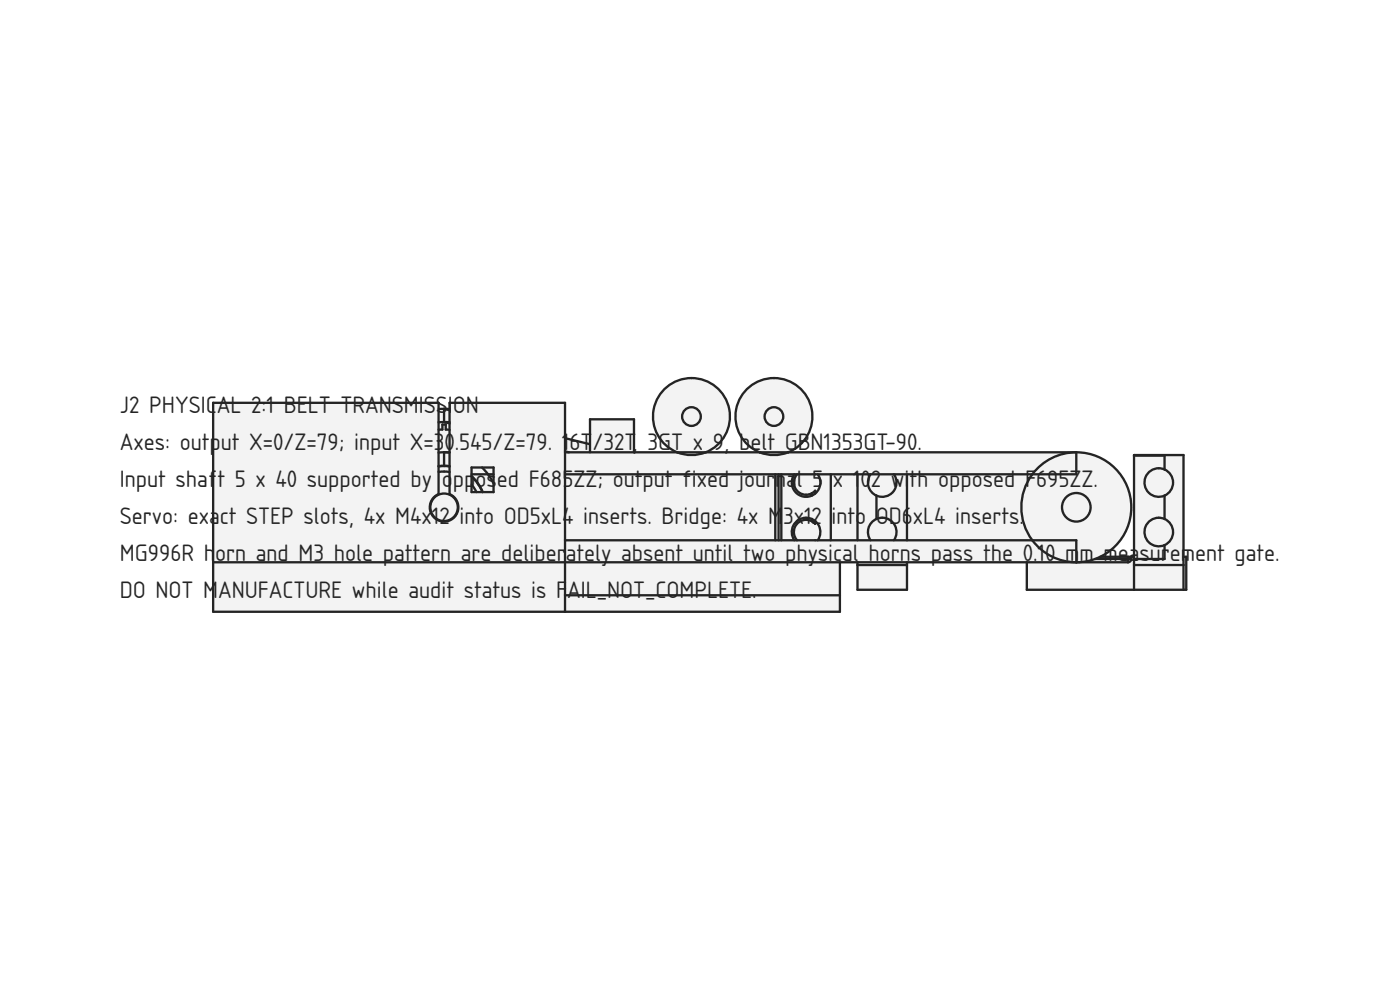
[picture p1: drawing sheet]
<svg xmlns="http://www.w3.org/2000/svg" width="420mm" height="297mm" viewBox="0 0 420 297" stroke-linecap="round" stroke-linejoin="round" font-family="sans-serif">
<g fill="#f1f3f5">
<path d="M169.6 135.4l1.1 .3h-1.1z"/>
<path d="M64 120.9h67.6v1.8h3.3v-1.8h34.7v10.6l7.5 1.8v-7.5h13.2v9.9h12.9a11.5 11.5 0 0 1-4.9-17.7 11.5 11.5 0 0 1 18.4 0 11.5 11.5 0 0 1-4.9 17.7h16.2a11.5 11.5 0 0 1-4.9-17.7 11.5 11.5 0 0 1 18.4 0 11.5 11.5 0 0 1-4.9 17.7h86.4a16.5 16.5 0 0 1 16.1 12.8 16.5 16.5 0 0 1-8.9 18.6h10.1v-30.6h14.9v30.6h.8v9.9h-47.8v-8.3h-36v8.3h-14.9v-8.3h-5.2v14.9h-188.1z" fill-rule="evenodd"/>
<path d="M64 120.9h67.6v27.3a4.3 4.3 0 0 0-1.7 6.6 4.3 4.3 0 0 0 6.8 0 4.3 4.3 0 0 0-1.8-6.6v-27.3h34.7v47.8h-105.6z" fill-rule="evenodd"/>
<path d="M64 168.7h105.6v14.9h-105.6z" fill-rule="evenodd"/>
<path d="M169.6 142.3h63.1v19.8h-63.1z" fill-rule="evenodd"/>
<path d="M169.6 162.1h140.2a16.5 16.5 0 0 0 13.2 6.6h-153.4z" fill-rule="evenodd"/>
<path d="M169.6 135.7h33.6a11.5 11.5 0 0 0 8.6 0h16.2a11.5 11.5 0 0 0 8.6 0h86.4a16.5 16.5 0 0 0-13.2 6.6h-140.2z" fill-rule="evenodd"/>
<path d="M169.6 168.7h82.5v9.9h-82.5z" fill-rule="evenodd"/>
<path d="M309.8 142.3h13.2v-6.6a16.5 16.5 0 0 1 16.5 16.5 16.5 16.5 0 0 1-16.5 16.5v-6.6h-13.2a16.5 16.5 0 0 1 0-19.8z" fill-rule="evenodd"/>
<path d="M272.2 142.3h37.6a16.5 16.5 0 0 0 0 19.8h-37.6z" fill-rule="evenodd"/>
<path d="M169.6 178.6h82.5v5h-82.5z" fill-rule="evenodd"/>
<path d="M308.2 168.7h30.3a1.17 1.17 0 0 0 1-1.6h.8v9.9h-32.1z" fill-rule="evenodd"/>
<path d="M340.3 136.7h9.2v4.2a4.3 4.3 0 0 0-6 3.9 4.3 4.3 0 0 0 6 3.9v7a4.3 4.3 0 0 0-6 3.9 4.3 4.3 0 0 0 6 4v4.1h-9.2z" fill-rule="evenodd"/>
<path d="M234.5 142.3h3.9a4.3 4.3 0 0 0 3.5 6.8 4.3 4.3 0 0 0 3.5-6.8h3.9v19.8h-3.9a4.3 4.3 0 0 0-3.5-6.8 4.3 4.3 0 0 0-3.5 6.8h-3.9z" fill-rule="evenodd"/>
<path d="M340.3 136.5h14.9v33h-14.9v-1.8h9.2v-4.1a4.3 4.3 0 0 0 2.6-4 4.3 4.3 0 0 0-2.6-3.9v-7a4.3 4.3 0 0 0 2.6-3.9 4.3 4.3 0 0 0-2.6-3.9v-4.2h-9.2z" fill-rule="evenodd"/>
<path d="M249.3 142.3h8v19.8h-8z" fill-rule="evenodd"/>
<path d="M177.1 125.8h13.2v9.9h-13.2z" fill-rule="evenodd"/>
<path d="M340.3 169.5h14.9v7.5h-14.9z" fill-rule="evenodd"/>
<path d="M257.3 169.5h14.9v7.5h-14.9z" fill-rule="evenodd"/>
<path d="M268.3 142.3h3.9v19.8h-3.9a4.3 4.3 0 0 0-.2-5.2 4.3 4.3 0 0 0-5.1-1.2v-7a4.3 4.3 0 0 0 5.1-1.2 4.3 4.3 0 0 0 .2-5.2z" fill-rule="evenodd"/>
<path d="M257.3 142.3h4a4.3 4.3 0 0 0 1.7 6.4v7a4.3 4.3 0 0 0-1.7 6.4h-4z" fill-rule="evenodd"/>
<path d="M131.6 141.6h3.3v6.6a4.3 4.3 0 0 1 1.8 6.6 4.3 4.3 0 0 1-6.8 0 4.3 4.3 0 0 1 1.7-6.6z" fill-rule="evenodd"/>
<path d="M309.8 162.1h13.2v6.6a16.5 16.5 0 0 1-13.2-6.6z" fill-rule="evenodd"/>
<path d="M311.5 140.4a16.5 16.5 0 0 1 11.5-4.7v6.6h-13.2z" fill-rule="evenodd"/>
<path d="M261.5 156.8a4.3 4.3 0 0 1 5.9-.5 4.3 4.3 0 0 1 .9 5.8h-7a4.3 4.3 0 0 1 .2-5.3z" fill-rule="evenodd"/>
<path d="M261.3 142.3h7a4.3 4.3 0 0 1-3.5 6.8 4.3 4.3 0 0 1-3.5-6.8z" fill-rule="evenodd"/>
<path d="M141.5 140.3h6.6v7.3h-6.6z" fill-rule="evenodd"/>
<path d="M239.2 142.3h6.2a4.3 4.3 0 0 1-.8 5.8v-.9a3.7 3.7 0 0 1-5.2 .3 3.7 3.7 0 0 1-.2-5.2z" fill-rule="evenodd"/>
<path d="M239.2 157.1a3.7 3.7 0 0 1 5.4 .1v-.9a4.3 4.3 0 0 1 .8 5.8h-6.2a3.7 3.7 0 0 1 0-5z" fill-rule="evenodd"/>
<path d="M169.6 131.5l7.5 1.8v2.4h-6.4l-1.1-.3z" fill-rule="evenodd"/>
<path d="M132.8 127.4h1v1.5h1.1v6.8l-3.3 .1v-6.9h1.2z" fill-rule="evenodd"/>
<path d="M141.5 142.3h5l.9 1.3 .7 1.4v2.6h-3.2a12.5 12.5 0 0 0-3.4-4.7z" fill-rule="evenodd"/>
<path d="M232.7 142.3h1v19.8h-1z" fill-rule="evenodd"/>
<path d="M233.7 142.3h.8v19.8h-.8z" fill-rule="evenodd"/>
<path d="M257.3 168.7h14.9v.8h-14.9z" fill-rule="evenodd"/>
<path d="M323 168.7a16.5 16.5 0 0 0 5.6-1h9.9v1z" fill-rule="evenodd"/>
<path d="M141.5 140.3h3.2l1.8 2h-5z" fill-rule="evenodd"/>
<path d="M355.2 167.1h.8v9.9h-.8z" fill-rule="evenodd"/>
<path d="M141.5 143a12.4 12.4 0 0 1 3.3 4.6h-1.8l-.5-.9a4.2 4.2 0 0 1-1-3.7z" fill-rule="evenodd"/>
<path d="M238.9 156.6a4.3 4.3 0 0 1 4.7-.9v.7a3.7 3.7 0 0 0-4.6 1 3.7 3.7 0 0 0 .2 4.7h-.8a4.3 4.3 0 0 1 .5-5.5z" fill-rule="evenodd"/>
<path d="M238.4 142.3h.8a3.7 3.7 0 0 0-.2 4.7 3.7 3.7 0 0 0 4.6 1v.7a4.3 4.3 0 0 1-5-1.2 4.3 4.3 0 0 1-.2-5.2z" fill-rule="evenodd"/>
<path d="M133.3 135.7l1.6 .1v4.1l-1.6-.1z" fill-rule="evenodd"/>
<path d="M131.6 135.8l1.7-.1v4.1l-1.7 .1z" fill-rule="evenodd"/>
<path d="M131.6 122.7h1.7v3.9l-1.7 .1z" fill-rule="evenodd"/>
<path d="M133.3 122.7l1.6 .4v3.6l-1.6-.1z" fill-rule="evenodd"/>
<path d="M328.6 167.7l1.6-.6h8.3v.6z" fill-rule="evenodd"/>
<path d="M131.6 126.7l1.7-.1 1.6 .4v1.9h-1.1v-1.5h-1v1.5h-1.2z" fill-rule="evenodd"/>
<path d="M131.6 139.9h3.3v1.7h-3.3z" fill-rule="evenodd"/>
<path d="M144.7 140.3h3.4v2h-1.6z" fill-rule="evenodd"/>
<path d="M203.2 135.7h8.6a11.5 11.5 0 0 1-8.6 0z" fill-rule="evenodd"/>
<path d="M228 135.7h8.6a11.5 11.5 0 0 1-8.6 0z" fill-rule="evenodd"/>
<path d="M146.5 142.3h1.6v2.7z" fill-rule="evenodd"/>
<path d="M141.5 145.4l1.5 2.2h-1.5z" fill-rule="evenodd"/>
<path d="M338.5 167.7h1a.99 .99 0 0 1-1 1z" fill-rule="evenodd"/>
<path d="M243.6 155.7l1 .6v.9l-1-.8z" fill-rule="evenodd"/>
<path d="M243.6 148l1-.8v.9l-1 .6z" fill-rule="evenodd"/>
<path d="M338.5 167.1h1v.6h-1z" fill-rule="evenodd"/>
<path d="M141.5 142.9a12.5 12.5 0 0 1 3.4 4.7h-.1a14.1 14.1 0 0 0-3.3-4.7z" fill-rule="evenodd"/>
<path d="M133.3 122.7h1.6v.4z" fill-rule="evenodd"/>
<path d="M133.3 126.6l1.6 .1v.3z" fill-rule="evenodd"/>
<path d="M131.6 139.9l2.1-.1 1.2 .1z" fill-rule="evenodd"/>
<path d="M133.3 135.7l1.6 .1z" fill-rule="evenodd"/>
<circle cx="232.3" cy="125" r="11.6"/>
<circle cx="207.5" cy="125" r="11.6"/>
<circle cx="347.8" cy="159.6" r="4.3"/>
<circle cx="347.8" cy="144.8" r="4.3"/>
<circle cx="323" cy="152.2" r="4.3"/>
<circle cx="133.3" cy="152.2" r="4.1"/>
<circle cx="207.5" cy="125" r="2.81"/>
<circle cx="232.3" cy="125" r="2.81"/>
</g>
<g fill="none" stroke="#212529" stroke-width=".7">
<path d="M131.6 128.9h1.2v-1.5h1v1.5h1.1M131.6 139.9h3.3M133.3 122.7h-1.7M133.3 126.6l-1.7 .1M133.3 122.7h1.6M133.3 126.6l1.6 .1M133.3 139.8l-1.7 .1M133.3 139.8l1.6 .1M133.3 135.7l-1.7 .1M133.3 135.7l1.6 .1M133.3 122.7v3.9M133.3 135.7v4.1"/>
<path d="M133.3 122.7l1.6 .4M133.3 126.6l1.6 .4M133.3 135.7h1.6M169.6 131.5l7.5 1.8M169.6 135.4l1.1 .3M169.6 135.7h153.4M177.1 135.7v-9.9h13.2v9.9M323 135.7a16.5 16.5 0 0 0-16.5 16.5 16.5 16.5 0 0 0 16.5 16.5M323 135.7a16.5 16.5 0 0 1 16.5 16.5 16.5 16.5 0 0 1-16.5 16.5M323 135.7v6.6h-153.4M340.3 136.7h9.2v4.2M131.6 141.6h3.3"/>
<path d="M141.5 142.9a12.5 12.5 0 0 1 3.4 4.7M141.5 143a12.4 12.4 0 0 1 3.3 4.6M141.5 145.4l1.5 2.2M141.5 140.3h6.6v7.3h-6.6zM141.5 142.3h6.6M144.7 140.3l1.8 2 1.6 2.7M232.7 142.3v19.8M233.7 142.3v19.8M234.5 142.3v19.8M238.4 142.3a4.3 4.3 0 0 0 3.5 6.8 4.3 4.3 0 0 0 3.5-6.8M239.2 142.3a3.7 3.7 0 0 0-.2 4.7 3.7 3.7 0 0 0 4.6 1M243.6 156.4a3.7 3.7 0 0 0-4.6 1 3.7 3.7 0 0 0 .2 4.7"/>
<path d="M243.6 148l1-.8v.9M243.6 148v.7M243.6 155.7v.7M244.6 156.3v.9l-1-.8M244.6 142.3h.1M249.3 142.3v19.8M257.3 142.3v19.8M261.3 142.3a4.3 4.3 0 0 0 1.7 6.4M263 155.7a4.3 4.3 0 0 0-1.7 6.4M263 155.7a4.3 4.3 0 0 1 5.1 1.2 4.3 4.3 0 0 1 .2 5.2M263 148.7v7M268.3 142.3a4.3 4.3 0 0 1-.2 5.2 4.3 4.3 0 0 1-5.1 1.2"/>
<path d="M272.2 142.3v19.8M349.5 140.9a4.3 4.3 0 0 1 2.6 3.9 4.3 4.3 0 0 1-2.6 3.9M349.5 155.7a4.3 4.3 0 0 1 2.6 3.9 4.3 4.3 0 0 1-2.6 4M349.5 155.7a4.3 4.3 0 0 0-6 3.9 4.3 4.3 0 0 0 6 4M349.5 140.9a4.3 4.3 0 0 0-6 3.9 4.3 4.3 0 0 0 6 3.9M349.5 148.7v7M64 168.7h274.5M169.6 178.6h82.5M169.6 162.1h153.4v6.6M238.4 162.1a4.3 4.3 0 0 1 3.5-6.8 4.3 4.3 0 0 1 3.5 6.8M244.6 162.1h.1M252.1 168.7v14.9h-188.1v-62.7h67.6v27.3a4.3 4.3 0 0 0-1.7 6.6 4.3 4.3 0 0 0 6.8 0 4.3 4.3 0 0 0-1.8-6.6v-27.3h34.7v62.7"/>
<path d="M257.3 168.7v8.3h14.9v-8.3M257.3 169.5h14.9M328.6 167.7h10.9M330.2 167.1h10.1M338.5 167.1v1.6M339.5 167.7a.99 .99 0 0 1-1 1M339.5 167.1v.6M340.3 177v-40.5h14.9v40.5M340.3 169.5h14.9M349.5 163.6v4.1h-9.2M355.2 167.1h.8v9.9h-47.8v-8.3"/>
<circle cx="207.5" cy="125" r="11.6"/>
<circle cx="207.5" cy="125" r="2.81"/>
<circle cx="232.3" cy="125" r="11.6"/>
<circle cx="232.3" cy="125" r="2.81"/>
<circle cx="133.3" cy="152.2" r="4.1"/>
<circle cx="323" cy="152.2" r="4.3"/>
</g>
<g font-size="6.7" fill="#212529">
<text x="36" y="124">J2 PHYSIC</text>
<text x="65.1" y="124">AL 2:1 BELT TRANSMISS</text>
<text x="134.4" y="124">I</text>
<text x="135.9" y="124">ON</text>
<text x="36" y="135.1">Axes: output X=0/Z=79; input X=3</text>
<text x="133.4" y="135.1">0</text>
<text x="136.5" y="135.1">.545/Z=79. 1</text>
<text x="170.9" y="135.1">6T</text>
<text x="177.8" y="135.1">/32T,</text>
<text x="194.3" y="135.1">3GT x 9, belt GBN1353GT-90.</text>
<text x="36" y="146.2">Input shaf</text>
<text x="65.3" y="146.2">t 5 x 40 supported by</text>
<text x="132.6" y="146.2">o</text>
<text x="135.9" y="146.2">pp</text>
<text x="142.7" y="146.2">os</text>
<text x="149.1" y="146.2">ed F685ZZ; output fixed journ</text>
<text x="235.9" y="146.2">al 5</text>
<text x="250" y="146.2">x 1</text>
<text x="258.3" y="146.2">02 wi</text>
<text x="273" y="146.2">th opposed F695ZZ.</text>
<text x="36" y="157.3">Servo: exact STEP slots, 4x M4x12 into OD5xL4 inserts. Bridge: 4x M</text>
<text x="235" y="157.3">3x12</text>
<text x="249.6" y="157.3">i</text>
<text x="251.1" y="157.3">nto OD6</text>
<text x="274" y="157.3">xL4 inserts.</text>
<text x="36" y="168.4">MG996R h</text>
<text x="64.6" y="168.4">orn and M3 hole pattern are deliber</text>
<text x="169.8" y="168.4">ately absent until two physical horns pass the 0.10 m</text>
<text x="324" y="168.4">m measurement gate.</text>
<text x="36" y="179.5">DO NOT M</text>
<text x="65.5" y="179.5">ANUFACTURE while audit status is F</text>
<text x="170.2" y="179.5">AIL_NOT_COMPLETE.</text>
</g>
</svg>
